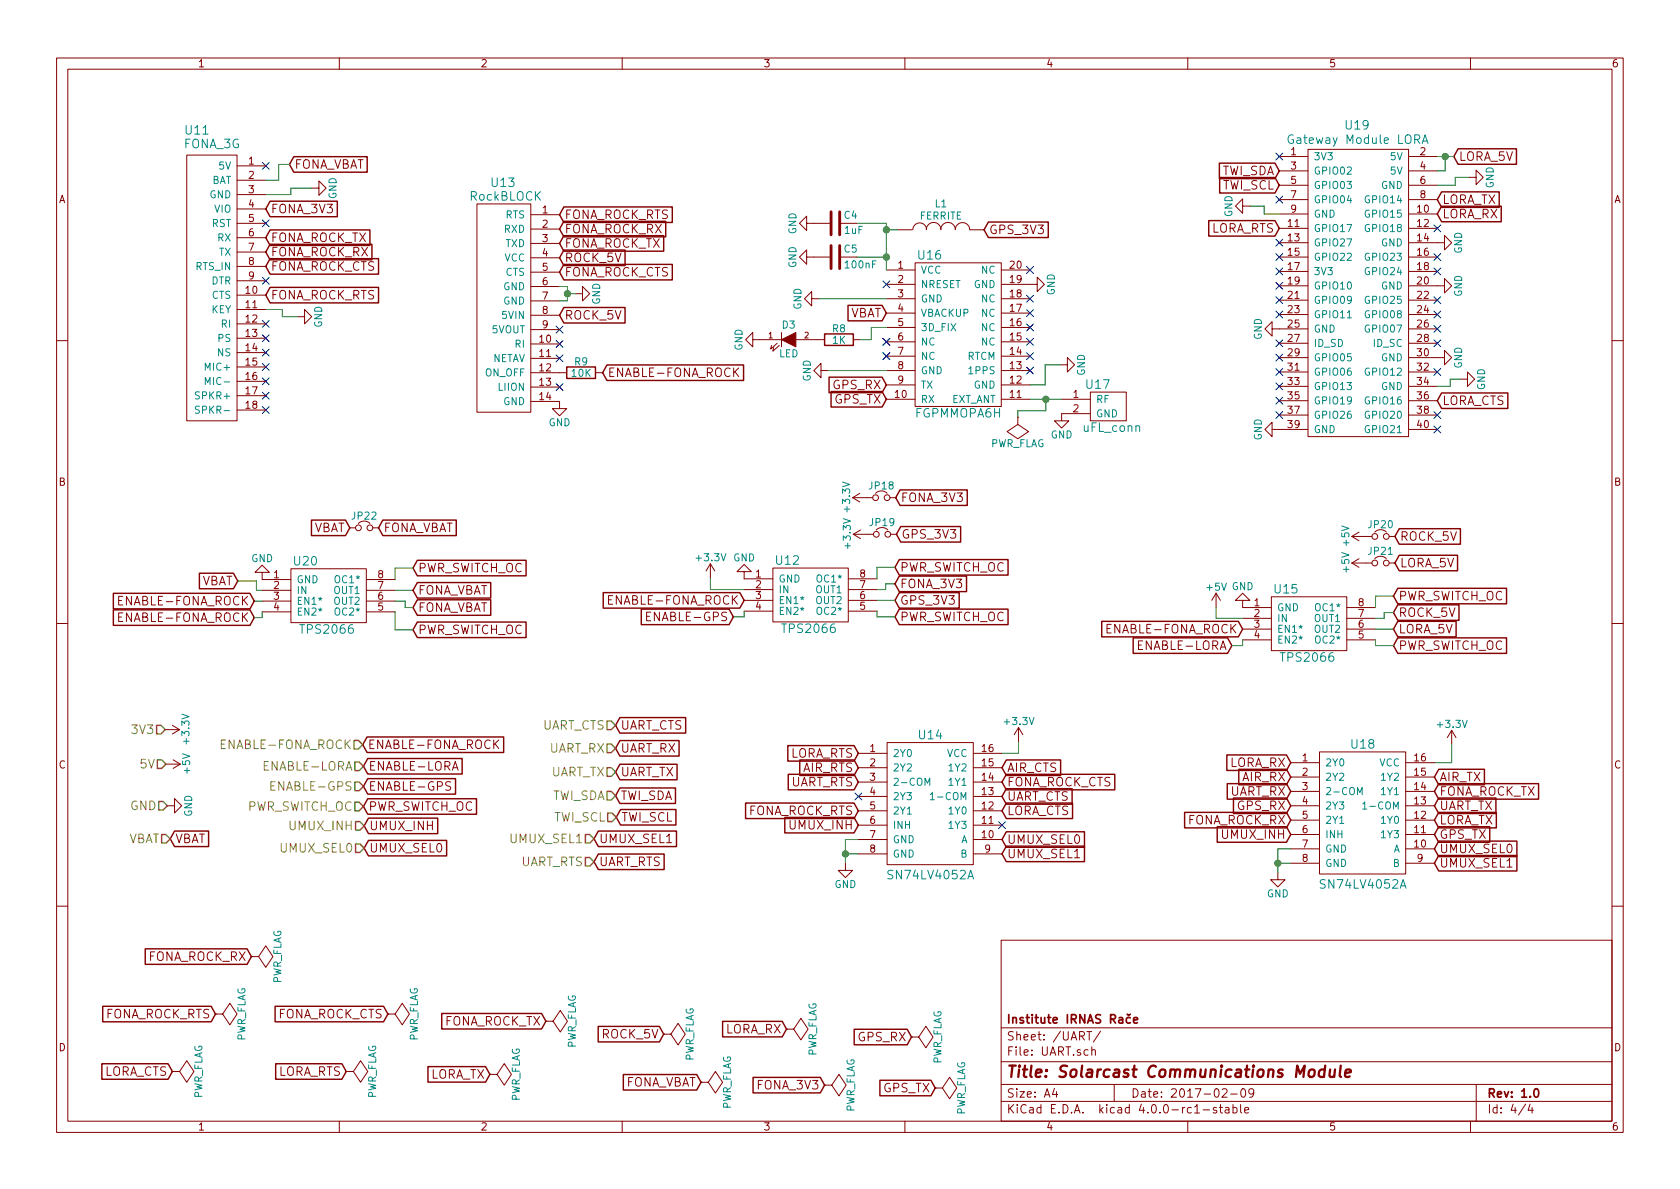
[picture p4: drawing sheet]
EESchema Schematic File Version 2
LIBS:communications-module-rescue
LIBS:power
LIBS:device
LIBS:transistors
LIBS:conn
LIBS:linear
LIBS:regul
LIBS:74xx
LIBS:cmos4000
LIBS:adc-dac
LIBS:memory
LIBS:xilinx
LIBS:microcontrollers
LIBS:dsp
LIBS:microchip
LIBS:analog_switches
LIBS:motorola
LIBS:texas
LIBS:intel
LIBS:audio
LIBS:interface
LIBS:digital-audio
LIBS:philips
LIBS:display
LIBS:cypress
LIBS:siliconi
LIBS:opto
LIBS:atmel
LIBS:contrib
LIBS:valves
LIBS:bme280
LIBS:nrf52832
LIBS:ina219
LIBS:fgpmmopa6h_gps
LIBS:fona_3g
LIBS:lis3dh_breakout
LIBS:sn74lv4052a
LIBS:lxdc2ur33a-122
LIBS:i2c_connector
LIBS:cmsis-dap
LIBS:lxdc55kaaa-205
LIBS:ufl_conn
LIBS:cmsis_dap_breakout
LIBS:rockblock
LIBS:pwr_conn
LIBS:communications-module-cache
LIBS:idc12
LIBS:tps2034
LIBS:tps2064
LIBS:tps79133
LIBS:raspberrypi
EELAYER 25 0
EELAYER END
$Descr A4 11693 8268
encoding utf-8
Sheet 4 4
Title "Solarcast Communications Module"
Date "2017-02-09"
Rev "1.0"
Comp "Institute IRNAS Rače"
Comment1 ""
Comment2 ""
Comment3 ""
Comment4 ""
$EndDescr
NoConn ~ 6170 2370
NoConn ~ 6170 2470
$Comp
L FGPMMOPA6H U16
U 1 1
P 6670 2270
F 0 "U16" H 6470 2770 60  0000 C CNN
F 1 "FGPMMOPA6H" H 6670 1670 60  0000 C CNN
F 2 "FGPMMOPA6H_GPS:FGPMMOPA6H_GPS" H 6670 1570 60  0001 C CNN
F 3 "" H 6370 2320 60  0000 C CNN
	1    6670 2270
	1    0    0    -1  
$EndComp
$Comp
L GND #PWR68
U 1 1
P 2170 1300
F 0 "#PWR68" H 2170 1050 50  0001 C CNN
F 1 "GND" H 2170 1150 50  0000 C CNN
F 2 "" H 2170 1300 60  0000 C CNN
F 3 "" H 2170 1300 60  0000 C CNN
	1    2170 1300
	0    -1   -1   0   
$EndComp
Text GLabel 1850 1745 2    60   Input ~ 0
FONA_ROCK_RX
Text GLabel 1850 1645 2    60   Input ~ 0
FONA_ROCK_TX
NoConn ~ 1850 2545
NoConn ~ 1850 2645
NoConn ~ 1850 2745
NoConn ~ 1850 2845
NoConn ~ 1850 2245
NoConn ~ 7170 1870
NoConn ~ 7170 2070
NoConn ~ 7170 2170
NoConn ~ 7170 2270
NoConn ~ 7170 2370
$Comp
L GND #PWR82
U 1 1
P 7170 1970
F 0 "#PWR82" H 7170 1720 50  0001 C CNN
F 1 "GND" H 7170 1820 50  0000 C CNN
F 2 "" H 7170 1970 60  0000 C CNN
F 3 "" H 7170 1970 60  0000 C CNN
	1    7170 1970
	0    -1   -1   0   
$EndComp
$Comp
L GND #PWR84
U 1 1
P 7390 2870
F 0 "#PWR84" H 7390 2620 50  0001 C CNN
F 1 "GND" H 7390 2720 50  0000 C CNN
F 2 "" H 7390 2870 60  0000 C CNN
F 3 "" H 7390 2870 60  0000 C CNN
	1    7390 2870
	1    0    0    -1  
$EndComp
NoConn ~ 6170 2370
NoConn ~ 6170 2470
$Comp
L GND #PWR77
U 1 1
P 5765 2570
F 0 "#PWR77" H 5765 2320 50  0001 C CNN
F 1 "GND" H 5765 2420 50  0000 C CNN
F 2 "" H 5765 2570 60  0000 C CNN
F 3 "" H 5765 2570 60  0000 C CNN
	1    5765 2570
	0    1    1    0   
$EndComp
Text GLabel 6170 2770 0    60   Input ~ 0
GPS_TX
Text GLabel 6170 2670 0    60   Input ~ 0
GPS_RX
NoConn ~ 7170 2470
NoConn ~ 7170 2570
$Comp
L R R8
U 1 1
P 5840 2355
F 0 "R8" V 5920 2355 50  0000 C CNN
F 1 "1K" V 5840 2355 50  0000 C CNN
F 2 "0603_handsolder:0603_HandSoldering" V 5770 2355 30  0001 C CNN
F 3 "" H 5840 2355 30  0000 C CNN
	1    5840 2355
	0    -1   -1   0   
$EndComp
$Comp
L LED D3
U 1 1
P 5490 2355
F 0 "D3" H 5490 2455 50  0000 C CNN
F 1 "LED" H 5490 2255 50  0000 C CNN
F 2 "0603_handsolder:LED_0603_HandSoldering" H 5490 2355 60  0001 C CNN
F 3 "" H 5490 2355 60  0000 C CNN
	1    5490 2355
	1    0    0    -1  
$EndComp
$Comp
L GND #PWR73
U 1 1
P 5290 2355
F 0 "#PWR73" H 5290 2105 50  0001 C CNN
F 1 "GND" H 5290 2205 50  0000 C CNN
F 2 "" H 5290 2355 60  0000 C CNN
F 3 "" H 5290 2355 60  0000 C CNN
	1    5290 2355
	0    1    1    0   
$EndComp
Text GLabel 6170 2170 0    60   Input ~ 0
VBAT
$Comp
L uFL_conn U17
U 1 1
P 7590 2920
F 0 "U17" H 7640 3170 60  0000 C CNN
F 1 "uFL_conn" H 7740 2870 60  0000 C CNN
F 2 "UFL-R-SMT:U.FL-R-SMT" H 7715 2770 60  0001 C CNN
F 3 "" H 7590 2970 60  0000 C CNN
	1    7590 2920
	1    0    0    -1  
$EndComp
$Comp
L GND #PWR83
U 1 1
P 7380 2530
F 0 "#PWR83" H 7380 2280 50  0001 C CNN
F 1 "GND" H 7380 2380 50  0000 C CNN
F 2 "" H 7380 2530 60  0000 C CNN
F 3 "" H 7380 2530 60  0000 C CNN
	1    7380 2530
	0    -1   -1   0   
$EndComp
$Comp
L INDUCTOR L1
U 1 1
P 6550 1590
F 0 "L1" V 6735 1590 50  0000 C CNN
F 1 "FERRITE" V 6650 1590 50  0000 C CNN
F 2 "0603_handsolder:0603_HandSoldering" H 6550 1590 60  0001 C CNN
F 3 "" H 6550 1590 60  0000 C CNN
	1    6550 1590
	0    -1   -1   0   
$EndComp
$Comp
L C C5
U 1 1
P 5815 1780
F 0 "C5" V 5875 1625 50  0000 L CNN
F 1 "100nF" V 5765 1490 50  0000 L CNN
F 2 "0603_handsolder:0603_HandSoldering" H 5853 1630 30  0001 C CNN
F 3 "" H 5815 1780 60  0000 C CNN
	1    5815 1780
	0    -1   -1   0   
$EndComp
$Comp
L GND #PWR75
U 1 1
P 5665 1780
F 0 "#PWR75" H 5665 1530 50  0001 C CNN
F 1 "GND" H 5665 1630 50  0000 C CNN
F 2 "" H 5665 1780 60  0000 C CNN
F 3 "" H 5665 1780 60  0000 C CNN
	1    5665 1780
	0    1    1    0   
$EndComp
$Comp
L GND #PWR88
U 1 1
P 8895 6065
F 0 "#PWR88" H 8895 5815 50  0001 C CNN
F 1 "GND" H 8895 5915 50  0000 C CNN
F 2 "" H 8895 6065 60  0000 C CNN
F 3 "" H 8895 6065 60  0000 C CNN
	1    8895 6065
	1    0    0    -1  
$EndComp
Text GLabel 8985 5800 0    60   Input ~ 0
UMUX_INH
Text GLabel 9985 5900 2    60   Input ~ 0
UMUX_SEL0
Text GLabel 9985 6000 2    60   Input ~ 0
UMUX_SEL1
Text GLabel 8985 5500 0    60   Input ~ 0
UART_RX
Text GLabel 9985 5600 2    60   Input ~ 0
UART_TX
Text GLabel 8985 5600 0    60   Input ~ 0
GPS_RX
Text GLabel 9985 5800 2    60   Input ~ 0
GPS_TX
Text GLabel 8985 5700 0    60   Input ~ 0
FONA_ROCK_RX
Text GLabel 9985 5500 2    60   Input ~ 0
FONA_ROCK_TX
NoConn ~ 1850 1145
Text GLabel 1655 4035 0    60   Input ~ 0
VBAT
$Comp
L GND #PWR78
U 1 1
P 5885 6000
F 0 "#PWR78" H 5885 5750 50  0001 C CNN
F 1 "GND" H 5885 5850 50  0000 C CNN
F 2 "" H 5885 6000 60  0000 C CNN
F 3 "" H 5885 6000 60  0000 C CNN
	1    5885 6000
	1    0    0    -1  
$EndComp
Text GLabel 6975 5835 2    60   Input ~ 0
UMUX_SEL0
Text GLabel 6975 5935 2    60   Input ~ 0
UMUX_SEL1
Text GLabel 5975 5435 0    60   Input ~ 0
UART_RTS
Text GLabel 6975 5535 2    60   Input ~ 0
UART_CTS
Text GLabel 5975 5735 0    60   Input ~ 0
UMUX_INH
Text GLabel 5975 5635 0    60   Input ~ 0
FONA_ROCK_RTS
Text GLabel 6975 5435 2    60   Input ~ 0
FONA_ROCK_CTS
Text GLabel 1850 2045 2    60   Input ~ 0
FONA_ROCK_RTS
Text GLabel 1850 1845 2    60   Input ~ 0
FONA_ROCK_CTS
$Comp
L GND #PWR69
U 1 1
P 3895 2785
F 0 "#PWR69" H 3895 2535 50  0001 C CNN
F 1 "GND" H 3895 2635 50  0000 C CNN
F 2 "" H 3895 2785 60  0000 C CNN
F 3 "" H 3895 2785 60  0000 C CNN
	1    3895 2785
	1    0    0    -1  
$EndComp
Text GLabel 3895 1685 2    60   Input ~ 0
FONA_ROCK_TX
Text GLabel 3895 1585 2    60   Input ~ 0
FONA_ROCK_RX
Text GLabel 3895 1485 2    60   Input ~ 0
FONA_ROCK_RTS
Text GLabel 3895 1885 2    60   Input ~ 0
FONA_ROCK_CTS
$Comp
L GND #PWR70
U 1 1
P 4005 2035
F 0 "#PWR70" H 4005 1785 50  0001 C CNN
F 1 "GND" H 4005 1885 50  0000 C CNN
F 2 "" H 4005 2035 60  0000 C CNN
F 3 "" H 4005 2035 60  0000 C CNN
	1    4005 2035
	0    -1   -1   0   
$EndComp
Text GLabel 9985 5400 2    60   Input ~ 0
AIR_TX
Text GLabel 6975 5335 2    60   Input ~ 0
AIR_CTS
Text GLabel 5975 5335 0    60   Input ~ 0
AIR_RTS
NoConn ~ 3895 2385
NoConn ~ 3895 2285
NoConn ~ 3895 2685
$Comp
L FONA_3G U11
U 1 1
P 1425 2045
F 0 "U11" H 1370 3190 60  0000 C CNN
F 1 "FONA_3G" H 1475 3095 60  0000 C CNN
F 2 "FONA_3G:FONA_3G_vertical" H 1500 1070 60  0001 C CNN
F 3 "" H 1475 3170 60  0000 C CNN
	1    1425 2045
	1    0    0    -1  
$EndComp
$Comp
L RockBLOCK U13
U 1 1
P 3495 2160
F 0 "U13" H 3500 3055 60  0000 C CNN
F 1 "RockBLOCK" H 3520 2960 60  0000 C CNN
F 2 "RockBlock:RockBlock_vertical" H 3615 1315 60  0001 C CNN
F 3 "" H 3545 3035 60  0000 C CNN
	1    3495 2160
	1    0    0    -1  
$EndComp
$Comp
L GND #PWR74
U 1 1
P 5665 1545
F 0 "#PWR74" H 5665 1295 50  0001 C CNN
F 1 "GND" H 5665 1395 50  0000 C CNN
F 2 "" H 5665 1545 60  0000 C CNN
F 3 "" H 5665 1545 60  0000 C CNN
	1    5665 1545
	0    1    1    0   
$EndComp
$Comp
L C C4
U 1 1
P 5815 1545
F 0 "C4" V 5875 1390 50  0000 L CNN
F 1 "1uF" V 5770 1350 50  0000 L CNN
F 2 "0603_handsolder:0603_HandSoldering" H 5853 1395 30  0001 C CNN
F 3 "" H 5815 1545 60  0000 C CNN
	1    5815 1545
	0    -1   -1   0   
$EndComp
$Comp
L GND #PWR76
U 1 1
P 5700 2070
F 0 "#PWR76" H 5700 1820 50  0001 C CNN
F 1 "GND" H 5700 1920 50  0000 C CNN
F 2 "" H 5700 2070 60  0000 C CNN
F 3 "" H 5700 2070 60  0000 C CNN
	1    5700 2070
	0    1    1    0   
$EndComp
$Comp
L +3.3V #PWR81
U 1 1
P 7090 5155
F 0 "#PWR81" H 7090 5005 50  0001 C CNN
F 1 "+3.3V" H 7090 5295 50  0000 C CNN
F 2 "" H 7090 5155 60  0000 C CNN
F 3 "" H 7090 5155 60  0000 C CNN
	1    7090 5155
	1    0    0    -1  
$EndComp
$Comp
L +3.3V #PWR96
U 1 1
P 10105 5175
F 0 "#PWR96" H 10105 5025 50  0001 C CNN
F 1 "+3.3V" H 10105 5315 50  0000 C CNN
F 2 "" H 10105 5175 60  0000 C CNN
F 3 "" H 10105 5175 60  0000 C CNN
	1    10105 5175
	1    0    0    -1  
$EndComp
Text GLabel 8985 5400 0    60   Input ~ 0
AIR_RX
$Comp
L GND #PWR65
U 1 1
P 1165 5600
F 0 "#PWR65" H 1165 5350 50  0001 C CNN
F 1 "GND" H 1165 5450 50  0000 C CNN
F 2 "" H 1165 5600 60  0000 C CNN
F 3 "" H 1165 5600 60  0000 C CNN
	1    1165 5600
	0    -1   -1   0   
$EndComp
Text GLabel 1185 5830 2    60   Input ~ 0
VBAT
$Comp
L +3.3V #PWR63
U 1 1
P 1150 5070
F 0 "#PWR63" H 1150 4920 50  0001 C CNN
F 1 "+3.3V" H 1150 5210 50  0000 C CNN
F 2 "" H 1150 5070 60  0000 C CNN
F 3 "" H 1150 5070 60  0000 C CNN
	1    1150 5070
	0    1    1    0   
$EndComp
$Comp
L +5V #PWR64
U 1 1
P 1155 5310
F 0 "#PWR64" H 1155 5160 50  0001 C CNN
F 1 "+5V" H 1155 5450 50  0000 C CNN
F 2 "" H 1155 5310 60  0000 C CNN
F 3 "" H 1155 5310 60  0000 C CNN
	1    1155 5310
	0    1    1    0   
$EndComp
Text HLabel 1165 5600 0    60   Input ~ 0
GND
Text HLabel 1185 5830 0    60   Input ~ 0
VBAT
Text HLabel 1150 5070 0    60   Input ~ 0
3V3
Text HLabel 1155 5310 0    60   Input ~ 0
5V
Text GLabel 2535 5740 2    60   Input ~ 0
UMUX_INH
Text GLabel 2535 5895 2    60   Input ~ 0
UMUX_SEL0
Text GLabel 4135 5830 2    60   Input ~ 0
UMUX_SEL1
Text HLabel 2535 5740 0    60   Input ~ 0
UMUX_INH
Text HLabel 2535 5895 0    60   Input ~ 0
UMUX_SEL0
Text HLabel 4135 5830 0    60   Input ~ 0
UMUX_SEL1
Text GLabel 4135 5990 2    60   Input ~ 0
UART_RTS
Text GLabel 4285 5040 2    60   Input ~ 0
UART_CTS
Text GLabel 4285 5200 2    60   Input ~ 0
UART_RX
Text GLabel 4285 5365 2    60   Input ~ 0
UART_TX
Text HLabel 4135 5990 0    60   Input ~ 0
UART_RTS
Text HLabel 4285 5040 0    60   Input ~ 0
UART_CTS
Text HLabel 4285 5200 0    60   Input ~ 0
UART_RX
Text HLabel 4285 5365 0    60   Input ~ 0
UART_TX
$Comp
L RaspberryPi U19
U 1 1
P 9405 2080
F 0 "U19" H 9445 3295 60  0000 C CNN
F 1 "Gateway Module LORA" H 9450 3195 60  0000 C CNN
F 2 "Solarcast_Gateway_Module:Solarcast_Gateway_Module" H 9405 1030 60  0001 C CNN
F 3 "" H 9405 2080 60  0000 C CNN
	1    9405 2080
	1    0    0    -1  
$EndComp
Text GLabel 8905 1180 0    60   Input ~ 0
TWI_SDA
Text GLabel 8905 1280 0    60   Input ~ 0
TWI_SCL
Text GLabel 10005 1480 2    60   Input ~ 0
LORA_RX
Text GLabel 10005 1380 2    60   Input ~ 0
LORA_TX
Text GLabel 10005 2780 2    60   Input ~ 0
LORA_CTS
Text GLabel 8905 1580 0    60   Input ~ 0
LORA_RTS
$Comp
L GND #PWR87
U 1 1
P 8700 1425
F 0 "#PWR87" H 8700 1175 50  0001 C CNN
F 1 "GND" H 8700 1275 50  0000 C CNN
F 2 "" H 8700 1425 60  0000 C CNN
F 3 "" H 8700 1425 60  0000 C CNN
	1    8700 1425
	0    1    1    0   
$EndComp
NoConn ~ 8905 1080
NoConn ~ 8905 1380
$Comp
L GND #PWR93
U 1 1
P 10005 1680
F 0 "#PWR93" H 10005 1430 50  0001 C CNN
F 1 "GND" H 10005 1530 50  0000 C CNN
F 2 "" H 10005 1680 60  0000 C CNN
F 3 "" H 10005 1680 60  0000 C CNN
	1    10005 1680
	0    -1   -1   0   
$EndComp
$Comp
L GND #PWR94
U 1 1
P 10005 1980
F 0 "#PWR94" H 10005 1730 50  0001 C CNN
F 1 "GND" H 10005 1830 50  0000 C CNN
F 2 "" H 10005 1980 60  0000 C CNN
F 3 "" H 10005 1980 60  0000 C CNN
	1    10005 1980
	0    -1   -1   0   
$EndComp
$Comp
L GND #PWR95
U 1 1
P 10005 2480
F 0 "#PWR95" H 10005 2230 50  0001 C CNN
F 1 "GND" H 10005 2330 50  0000 C CNN
F 2 "" H 10005 2480 60  0000 C CNN
F 3 "" H 10005 2480 60  0000 C CNN
	1    10005 2480
	0    -1   -1   0   
$EndComp
$Comp
L GND #PWR97
U 1 1
P 10165 2630
F 0 "#PWR97" H 10165 2380 50  0001 C CNN
F 1 "GND" H 10165 2480 50  0000 C CNN
F 2 "" H 10165 2630 60  0000 C CNN
F 3 "" H 10165 2630 60  0000 C CNN
	1    10165 2630
	0    -1   -1   0   
$EndComp
NoConn ~ 10005 2580
$Comp
L GND #PWR90
U 1 1
P 8905 2980
F 0 "#PWR90" H 8905 2730 50  0001 C CNN
F 1 "GND" H 8905 2830 50  0000 C CNN
F 2 "" H 8905 2980 60  0000 C CNN
F 3 "" H 8905 2980 60  0000 C CNN
	1    8905 2980
	0    1    1    0   
$EndComp
$Comp
L GND #PWR89
U 1 1
P 8905 2280
F 0 "#PWR89" H 8905 2030 50  0001 C CNN
F 1 "GND" H 8905 2130 50  0000 C CNN
F 2 "" H 8905 2280 60  0000 C CNN
F 3 "" H 8905 2280 60  0000 C CNN
	1    8905 2280
	0    1    1    0   
$EndComp
$Comp
L GND #PWR98
U 1 1
P 10225 1225
F 0 "#PWR98" H 10225 975 50  0001 C CNN
F 1 "GND" H 10225 1075 50  0000 C CNN
F 2 "" H 10225 1225 60  0000 C CNN
F 3 "" H 10225 1225 60  0000 C CNN
	1    10225 1225
	0    -1   -1   0   
$EndComp
NoConn ~ 8905 1780
NoConn ~ 8905 1880
NoConn ~ 8905 1980
NoConn ~ 8905 2080
NoConn ~ 8905 1680
NoConn ~ 8905 2180
NoConn ~ 8905 2380
NoConn ~ 8905 2480
NoConn ~ 8905 2580
NoConn ~ 8905 2680
NoConn ~ 8905 2780
NoConn ~ 8905 2880
NoConn ~ 10005 2980
NoConn ~ 10005 2880
NoConn ~ 10005 2380
NoConn ~ 10005 2280
NoConn ~ 10005 2180
NoConn ~ 10005 2080
NoConn ~ 10005 1880
NoConn ~ 10005 1780
NoConn ~ 10005 1580
Text GLabel 5975 5235 0    60   Input ~ 0
LORA_RTS
Text GLabel 9985 5700 2    60   Input ~ 0
LORA_TX
Text GLabel 8985 5300 0    60   Input ~ 0
LORA_RX
Text GLabel 6975 5635 2    60   Input ~ 0
LORA_CTS
Text GLabel 4285 5530 2    60   Input ~ 0
TWI_SDA
Text GLabel 4290 5680 2    60   Input ~ 0
TWI_SCL
Text HLabel 4285 5530 0    60   Input ~ 0
TWI_SDA
Text HLabel 4290 5680 0    60   Input ~ 0
TWI_SCL
NoConn ~ 1850 1545
NoConn ~ 1850 2345
NoConn ~ 1850 2445
NoConn ~ 3895 2485
Text GLabel 1850 1445 2    60   Input ~ 0
FONA_3V3
Text GLabel 3895 2185 2    60   Input ~ 0
ROCK_5V
Text GLabel 6850 1590 2    60   Input ~ 0
GPS_3V3
Text GLabel 10120 1080 2    60   Input ~ 0
LORA_5V
$Comp
L GND #PWR72
U 1 1
P 5180 4020
F 0 "#PWR72" H 5180 3770 50  0001 C CNN
F 1 "GND" H 5180 3870 50  0000 C CNN
F 2 "" H 5180 4020 60  0000 C CNN
F 3 "" H 5180 4020 60  0000 C CNN
	1    5180 4020
	-1   0    0    1   
$EndComp
$Comp
L Jumper_NC_Small JP18
U 1 1
P 6135 3455
F 0 "JP18" H 6135 3535 50  0000 C CNN
F 1 "Jumper_NC_Small" H 6145 3395 50  0001 C CNN
F 2 "Socket_Strips:Socket_Strip_Straight_1x02_Pitch2.54mm" H 6135 3455 60  0001 C CNN
F 3 "" H 6135 3455 60  0000 C CNN
	1    6135 3455
	1    0    0    -1  
$EndComp
$Comp
L TPS2064 U12
U 1 1
P 5630 4145
F 0 "U12" H 5480 4395 60  0000 C CNN
F 1 "TPS2066" H 5630 3920 60  0000 C CNN
F 2 "TPS2064:TPS2064" H 5630 3845 60  0001 C CNN
F 3 "" H 5530 3920 60  0000 C CNN
	1    5630 4145
	1    0    0    -1  
$EndComp
$Comp
L Jumper_NC_Small JP19
U 1 1
P 6140 3710
F 0 "JP19" H 6140 3790 50  0000 C CNN
F 1 "Jumper_NC_Small" H 6150 3650 50  0001 C CNN
F 2 "Socket_Strips:Socket_Strip_Straight_1x02_Pitch2.54mm" H 6140 3710 60  0001 C CNN
F 3 "" H 6140 3710 60  0000 C CNN
	1    6140 3710
	1    0    0    -1  
$EndComp
$Comp
L GND #PWR86
U 1 1
P 8650 4220
F 0 "#PWR86" H 8650 3970 50  0001 C CNN
F 1 "GND" H 8650 4070 50  0000 C CNN
F 2 "" H 8650 4220 60  0000 C CNN
F 3 "" H 8650 4220 60  0000 C CNN
	1    8650 4220
	-1   0    0    1   
$EndComp
$Comp
L Jumper_NC_Small JP20
U 1 1
P 9610 3725
F 0 "JP20" H 9610 3805 50  0000 C CNN
F 1 "Jumper_NC_Small" H 9620 3665 50  0001 C CNN
F 2 "Socket_Strips:Socket_Strip_Straight_1x02_Pitch2.54mm" H 9610 3725 60  0001 C CNN
F 3 "" H 9610 3725 60  0000 C CNN
	1    9610 3725
	1    0    0    -1  
$EndComp
$Comp
L +5V #PWR91
U 1 1
P 9510 3725
F 0 "#PWR91" H 9510 3575 50  0001 C CNN
F 1 "+5V" H 9510 3865 50  0000 C CNN
F 2 "" H 9510 3725 60  0000 C CNN
F 3 "" H 9510 3725 60  0000 C CNN
	1    9510 3725
	0    -1   -1   0   
$EndComp
$Comp
L +5V #PWR85
U 1 1
P 8465 4220
F 0 "#PWR85" H 8465 4070 50  0001 C CNN
F 1 "+5V" H 8465 4360 50  0000 C CNN
F 2 "" H 8465 4220 60  0000 C CNN
F 3 "" H 8465 4220 60  0000 C CNN
	1    8465 4220
	1    0    0    -1  
$EndComp
Text GLabel 8650 4370 0    60   Input ~ 0
ENABLE-FONA_ROCK
Text GLabel 8575 4485 0    60   Input ~ 0
ENABLE-LORA
Text GLabel 9700 4485 2    60   Input ~ 0
PWR_SWITCH_OC
Text GLabel 9700 4140 2    60   Input ~ 0
PWR_SWITCH_OC
$Comp
L Jumper_NC_Small JP21
U 1 1
P 9610 3910
F 0 "JP21" H 9610 3990 50  0000 C CNN
F 1 "Jumper_NC_Small" H 9620 3850 50  0001 C CNN
F 2 "Socket_Strips:Socket_Strip_Straight_1x02_Pitch2.54mm" H 9610 3910 60  0001 C CNN
F 3 "" H 9610 3910 60  0000 C CNN
	1    9610 3910
	1    0    0    -1  
$EndComp
$Comp
L +5V #PWR92
U 1 1
P 9510 3910
F 0 "#PWR92" H 9510 3760 50  0001 C CNN
F 1 "+5V" H 9510 4050 50  0000 C CNN
F 2 "" H 9510 3910 60  0000 C CNN
F 3 "" H 9510 3910 60  0000 C CNN
	1    9510 3910
	0    -1   -1   0   
$EndComp
Text GLabel 6230 4170 2    60   Input ~ 0
GPS_3V3
$Comp
L +3.3V #PWR71
U 1 1
P 4945 4015
F 0 "#PWR71" H 4945 3865 50  0001 C CNN
F 1 "+3.3V" H 4945 4155 50  0000 C CNN
F 2 "" H 4945 4015 60  0000 C CNN
F 3 "" H 4945 4015 60  0000 C CNN
	1    4945 4015
	1    0    0    -1  
$EndComp
Text GLabel 5105 4285 0    60   Input ~ 0
ENABLE-GPS
Text GLabel 6230 4285 2    60   Input ~ 0
PWR_SWITCH_OC
Text GLabel 6230 3940 2    60   Input ~ 0
PWR_SWITCH_OC
$Comp
L +3.3V #PWR80
U 1 1
P 6040 3710
F 0 "#PWR80" H 6040 3560 50  0001 C CNN
F 1 "+3.3V" H 6040 3850 50  0000 C CNN
F 2 "" H 6040 3710 60  0000 C CNN
F 3 "" H 6040 3710 60  0000 C CNN
	1    6040 3710
	0    -1   -1   0   
$EndComp
Text GLabel 6235 3455 2    60   Input ~ 0
FONA_3V3
Text GLabel 6240 3710 2    60   Input ~ 0
GPS_3V3
Text GLabel 9700 4255 2    60   Input ~ 0
ROCK_5V
Text GLabel 9710 3725 2    60   Input ~ 0
ROCK_5V
Text GLabel 9710 3910 2    60   Input ~ 0
LORA_5V
Text GLabel 9700 4370 2    60   Input ~ 0
LORA_5V
$Comp
L TPS2064 U15
U 1 1
P 9100 4345
F 0 "U15" H 8950 4595 60  0000 C CNN
F 1 "TPS2066" H 9100 4120 60  0000 C CNN
F 2 "TPS2064:TPS2064" H 9100 4045 60  0001 C CNN
F 3 "" H 9000 4120 60  0000 C CNN
	1    9100 4345
	1    0    0    -1  
$EndComp
NoConn ~ 6170 1970
Text GLabel 2530 5605 2    60   Input ~ 0
PWR_SWITCH_OC
Text HLabel 2530 5605 0    60   Input ~ 0
PWR_SWITCH_OC
Text GLabel 2530 5465 2    60   Input ~ 0
ENABLE-GPS
Text HLabel 2530 5465 0    60   Input ~ 0
ENABLE-GPS
Text GLabel 2525 5175 2    60   Input ~ 0
ENABLE-FONA_ROCK
Text GLabel 2530 5325 2    60   Input ~ 0
ENABLE-LORA
Text HLabel 2530 5325 0    60   Input ~ 0
ENABLE-LORA
Text HLabel 2525 5175 0    60   Input ~ 0
ENABLE-FONA_ROCK
$Comp
L GND #PWR67
U 1 1
P 2070 2195
F 0 "#PWR67" H 2070 1945 50  0001 C CNN
F 1 "GND" H 2070 2045 50  0000 C CNN
F 2 "" H 2070 2195 60  0000 C CNN
F 3 "" H 2070 2195 60  0000 C CNN
	1    2070 2195
	0    -1   -1   0   
$EndComp
Text GLabel 3895 1785 2    60   Input ~ 0
ROCK_5V
$Comp
L +3.3V #PWR79
U 1 1
P 6035 3455
F 0 "#PWR79" H 6035 3305 50  0001 C CNN
F 1 "+3.3V" H 6035 3595 50  0000 C CNN
F 2 "" H 6035 3455 60  0000 C CNN
F 3 "" H 6035 3455 60  0000 C CNN
	1    6035 3455
	0    -1   -1   0   
$EndComp
Wire Wire Line
	6170 2570 5765 2570
Wire Wire Line
	6170 2070 5700 2070
Wire Wire Line
	6170 2270 6065 2270
Wire Wire Line
	6065 2270 6065 2355
Wire Wire Line
	6065 2355 5990 2355
Wire Wire Line
	7170 2670 7275 2670
Wire Wire Line
	7275 2670 7275 2530
Wire Wire Line
	7275 2530 7380 2530
Wire Wire Line
	6170 1545 6170 1870
Wire Wire Line
	5965 1780 6170 1780
Connection ~ 6170 1780
Wire Wire Line
	5965 1545 6170 1545
Wire Wire Line
	6250 1590 6170 1590
Connection ~ 6170 1590
Wire Wire Line
	8985 5900 8895 5900
Wire Wire Line
	8895 5900 8895 6065
Wire Wire Line
	8895 6000 8985 6000
Connection ~ 8895 6000
Wire Wire Line
	5975 5835 5885 5835
Wire Wire Line
	5885 5835 5885 6000
Wire Wire Line
	5885 5935 5975 5935
Connection ~ 5885 5935
Wire Wire Line
	3950 2085 3895 2085
Wire Wire Line
	3950 1985 3950 2085
Wire Wire Line
	3950 1985 3895 1985
Wire Wire Line
	4005 2035 3950 2035
Connection ~ 3950 2035
Wire Wire Line
	6975 5235 7090 5235
Wire Wire Line
	7090 5235 7090 5155
Wire Wire Line
	9985 5300 10105 5300
Wire Wire Line
	10105 5300 10105 5175
Wire Wire Line
	10005 1080 10120 1080
Wire Wire Line
	10060 1080 10060 1180
Wire Wire Line
	10060 1180 10005 1180
Wire Wire Line
	8905 1480 8800 1480
Wire Wire Line
	8800 1480 8800 1425
Wire Wire Line
	8800 1425 8700 1425
Wire Wire Line
	10005 2680 10095 2680
Wire Wire Line
	10095 2680 10095 2630
Wire Wire Line
	10095 2630 10165 2630
Connection ~ 10060 1080
Wire Wire Line
	10005 1280 10130 1280
Wire Wire Line
	10130 1280 10130 1225
Wire Wire Line
	10130 1225 10225 1225
Wire Wire Line
	4945 4095 5180 4095
Wire Wire Line
	6105 4020 6105 3940
Wire Wire Line
	6105 3940 6230 3940
Wire Wire Line
	6105 4245 6105 4285
Wire Wire Line
	6105 4285 6230 4285
Wire Wire Line
	8650 4295 8465 4295
Wire Wire Line
	8465 4295 8465 4220
Wire Wire Line
	8575 4485 8650 4485
Wire Wire Line
	8650 4485 8650 4445
Wire Wire Line
	9575 4295 9635 4295
Wire Wire Line
	9635 4295 9635 4255
Wire Wire Line
	9635 4255 9700 4255
Wire Wire Line
	9575 4370 9700 4370
Wire Wire Line
	9575 4220 9575 4140
Wire Wire Line
	9575 4140 9700 4140
Wire Wire Line
	9575 4445 9575 4485
Wire Wire Line
	9575 4485 9700 4485
Wire Wire Line
	4945 4015 4945 4095
Wire Wire Line
	1850 2145 1965 2145
Wire Wire Line
	1965 2145 1965 2195
Wire Wire Line
	1965 2195 2070 2195
Wire Wire Line
	6105 4170 6230 4170
Wire Wire Line
	6105 4095 6165 4095
Wire Wire Line
	6165 4095 6165 4055
Wire Wire Line
	6165 4055 6230 4055
Text GLabel 6230 4055 2    60   Input ~ 0
FONA_3V3
Wire Wire Line
	5105 4285 5180 4285
Wire Wire Line
	5180 4285 5180 4245
Text GLabel 5180 4170 0    60   Input ~ 0
ENABLE-FONA_ROCK
$Comp
L GND #PWR66
U 1 1
P 1825 4025
F 0 "#PWR66" H 1825 3775 50  0001 C CNN
F 1 "GND" H 1825 3875 50  0000 C CNN
F 2 "" H 1825 4025 60  0000 C CNN
F 3 "" H 1825 4025 60  0000 C CNN
	1    1825 4025
	-1   0    0    1   
$EndComp
$Comp
L Jumper_NC_Small JP22
U 1 1
P 2535 3665
F 0 "JP22" H 2535 3745 50  0000 C CNN
F 1 "Jumper_NC_Small" H 2545 3605 50  0001 C CNN
F 2 "Socket_Strips:Socket_Strip_Straight_1x02_Pitch2.54mm" H 2535 3665 60  0001 C CNN
F 3 "" H 2535 3665 60  0000 C CNN
	1    2535 3665
	1    0    0    -1  
$EndComp
$Comp
L TPS2064 U20
U 1 1
P 2275 4150
F 0 "U20" H 2125 4400 60  0000 C CNN
F 1 "TPS2066" H 2275 3925 60  0000 C CNN
F 2 "TPS2064:TPS2064" H 2275 3850 60  0001 C CNN
F 3 "" H 2175 3925 60  0000 C CNN
	1    2275 4150
	1    0    0    -1  
$EndComp
Text GLabel 2875 4375 2    60   Input ~ 0
PWR_SWITCH_OC
Text GLabel 2875 3945 2    60   Input ~ 0
PWR_SWITCH_OC
Text GLabel 2635 3665 2    60   Input ~ 0
FONA_VBAT
Wire Wire Line
	2750 4025 2750 3945
Wire Wire Line
	2750 3945 2875 3945
Text GLabel 1770 4175 0    60   Input ~ 0
ENABLE-FONA_ROCK
Text GLabel 2015 1135 2    60   Input ~ 0
FONA_VBAT
Wire Wire Line
	1850 1345 2025 1345
Wire Wire Line
	2025 1345 2025 1300
Wire Wire Line
	2025 1300 2170 1300
Wire Wire Line
	2015 1135 1940 1135
Wire Wire Line
	1940 1135 1940 1245
Wire Wire Line
	1940 1245 1850 1245
Wire Wire Line
	1770 4175 1825 4175
Wire Wire Line
	1655 4035 1785 4035
Wire Wire Line
	1785 4035 1785 4100
Wire Wire Line
	1785 4100 1825 4100
Text GLabel 2435 3665 0    60   Input ~ 0
VBAT
Wire Wire Line
	2750 4100 2875 4100
Text GLabel 2875 4100 2    60   Input ~ 0
FONA_VBAT
$Comp
L R R9
U 1 1
P 4045 2585
F 0 "R9" V 4125 2585 50  0000 C CNN
F 1 "10K" V 4045 2585 50  0000 C CNN
F 2 "0603_handsolder:0603_HandSoldering" V 3975 2585 30  0001 C CNN
F 3 "" H 4045 2585 30  0000 C CNN
	1    4045 2585
	0    -1   -1   0   
$EndComp
Text GLabel 4195 2585 2    60   Input ~ 0
ENABLE-FONA_ROCK
NoConn ~ 1850 1945
Text GLabel 4880 7525 0    60   Input ~ 0
FONA_VBAT
Text GLabel 5740 7545 0    60   Input ~ 0
FONA_3V3
$Comp
L PWR_FLAG #FLG33
U 1 1
P 4880 7525
F 0 "#FLG33" H 4880 7620 50  0001 C CNN
F 1 "PWR_FLAG" H 4880 7705 50  0000 C CNN
F 2 "" H 4880 7525 60  0000 C CNN
F 3 "" H 4880 7525 60  0000 C CNN
	1    4880 7525
	0    1    1    0   
$EndComp
$Comp
L PWR_FLAG #FLG35
U 1 1
P 5740 7545
F 0 "#FLG35" H 5740 7640 50  0001 C CNN
F 1 "PWR_FLAG" H 5740 7725 50  0000 C CNN
F 2 "" H 5740 7545 60  0000 C CNN
F 3 "" H 5740 7545 60  0000 C CNN
	1    5740 7545
	0    1    1    0   
$EndComp
Text GLabel 4620 7190 0    60   Input ~ 0
ROCK_5V
$Comp
L PWR_FLAG #FLG32
U 1 1
P 4620 7190
F 0 "#FLG32" H 4620 7285 50  0001 C CNN
F 1 "PWR_FLAG" H 4620 7370 50  0000 C CNN
F 2 "" H 4620 7190 60  0000 C CNN
F 3 "" H 4620 7190 60  0000 C CNN
	1    4620 7190
	0    1    1    0   
$EndComp
Text GLabel 6345 7210 0    60   Input ~ 0
GPS_RX
Text GLabel 6510 7565 0    60   Input ~ 0
GPS_TX
Text GLabel 3410 7470 0    60   Input ~ 0
LORA_TX
Text GLabel 5475 7155 0    60   Input ~ 0
LORA_RX
Text GLabel 2410 7450 0    60   Input ~ 0
LORA_RTS
Text GLabel 1200 7450 0    60   Input ~ 0
LORA_CTS
$Comp
L PWR_FLAG #FLG37
U 1 1
P 6510 7565
F 0 "#FLG37" H 6510 7660 50  0001 C CNN
F 1 "PWR_FLAG" H 6510 7745 50  0000 C CNN
F 2 "" H 6510 7565 60  0000 C CNN
F 3 "" H 6510 7565 60  0000 C CNN
	1    6510 7565
	0    1    1    0   
$EndComp
$Comp
L PWR_FLAG #FLG36
U 1 1
P 6345 7210
F 0 "#FLG36" H 6345 7305 50  0001 C CNN
F 1 "PWR_FLAG" H 6345 7390 50  0000 C CNN
F 2 "" H 6345 7210 60  0000 C CNN
F 3 "" H 6345 7210 60  0000 C CNN
	1    6345 7210
	0    1    1    0   
$EndComp
$Comp
L PWR_FLAG #FLG34
U 1 1
P 5475 7155
F 0 "#FLG34" H 5475 7250 50  0001 C CNN
F 1 "PWR_FLAG" H 5475 7335 50  0000 C CNN
F 2 "" H 5475 7155 60  0000 C CNN
F 3 "" H 5475 7155 60  0000 C CNN
	1    5475 7155
	0    1    1    0   
$EndComp
$Comp
L PWR_FLAG #FLG30
U 1 1
P 3410 7470
F 0 "#FLG30" H 3410 7565 50  0001 C CNN
F 1 "PWR_FLAG" H 3410 7650 50  0000 C CNN
F 2 "" H 3410 7470 60  0000 C CNN
F 3 "" H 3410 7470 60  0000 C CNN
	1    3410 7470
	0    1    1    0   
$EndComp
$Comp
L PWR_FLAG #FLG28
U 1 1
P 2410 7450
F 0 "#FLG28" H 2410 7545 50  0001 C CNN
F 1 "PWR_FLAG" H 2410 7630 50  0000 C CNN
F 2 "" H 2410 7450 60  0000 C CNN
F 3 "" H 2410 7450 60  0000 C CNN
	1    2410 7450
	0    1    1    0   
$EndComp
$Comp
L PWR_FLAG #FLG25
U 1 1
P 1200 7450
F 0 "#FLG25" H 1200 7545 50  0001 C CNN
F 1 "PWR_FLAG" H 1200 7630 50  0000 C CNN
F 2 "" H 1200 7450 60  0000 C CNN
F 3 "" H 1200 7450 60  0000 C CNN
	1    1200 7450
	0    1    1    0   
$EndComp
Wire Wire Line
	7170 2770 7390 2770
$Comp
L PWR_FLAG #FLG38
U 1 1
P 7085 2895
F 0 "#FLG38" H 7085 2990 50  0001 C CNN
F 1 "PWR_FLAG" H 7085 3075 50  0000 C CNN
F 2 "" H 7085 2895 60  0000 C CNN
F 3 "" H 7085 2895 60  0000 C CNN
	1    7085 2895
	-1   0    0    1   
$EndComp
Wire Wire Line
	7085 2895 7085 2850
Wire Wire Line
	7085 2850 7280 2850
Wire Wire Line
	7280 2850 7280 2770
Connection ~ 7280 2770
$Comp
L SN74LV4052A U14
U 1 1
P 6475 5585
F 0 "U14" H 6475 6060 60  0000 C CNN
F 1 "SN74LV4052A" H 6475 5085 60  0000 C CNN
F 2 "SN74LV4052A:SN74LV4052A" H 6475 5085 60  0001 C CNN
F 3 "" H 6475 5760 60  0000 C CNN
	1    6475 5585
	1    0    0    -1  
$EndComp
$Comp
L SN74LV4052A U18
U 1 1
P 9485 5650
F 0 "U18" H 9485 6125 60  0000 C CNN
F 1 "SN74LV4052A" H 9485 5150 60  0000 C CNN
F 2 "SN74LV4052A:SN74LV4052A" H 9485 5150 60  0001 C CNN
F 3 "" H 9485 5825 60  0000 C CNN
	1    9485 5650
	1    0    0    -1  
$EndComp
NoConn ~ 5975 5535
NoConn ~ 6975 5735
Text GLabel 1770 4290 0    60   Input ~ 0
ENABLE-FONA_ROCK
Wire Wire Line
	1770 4290 1825 4290
Wire Wire Line
	1825 4290 1825 4250
Text GLabel 2875 4220 2    60   Input ~ 0
FONA_VBAT
Wire Wire Line
	2750 4175 2820 4175
Wire Wire Line
	2820 4175 2820 4220
Wire Wire Line
	2820 4220 2875 4220
Wire Wire Line
	2750 4250 2750 4375
Wire Wire Line
	2750 4375 2875 4375
Text GLabel 1500 7050 0    60   Input ~ 0
FONA_ROCK_RTS
$Comp
L PWR_FLAG #FLG26
U 1 1
P 1500 7050
F 0 "#FLG26" H 1500 7145 50  0001 C CNN
F 1 "PWR_FLAG" H 1500 7230 50  0000 C CNN
F 2 "" H 1500 7050 60  0000 C CNN
F 3 "" H 1500 7050 60  0000 C CNN
	1    1500 7050
	0    1    1    0   
$EndComp
Text GLabel 2700 7050 0    60   Input ~ 0
FONA_ROCK_CTS
$Comp
L PWR_FLAG #FLG29
U 1 1
P 2700 7050
F 0 "#FLG29" H 2700 7145 50  0001 C CNN
F 1 "PWR_FLAG" H 2700 7230 50  0000 C CNN
F 2 "" H 2700 7050 60  0000 C CNN
F 3 "" H 2700 7050 60  0000 C CNN
	1    2700 7050
	0    1    1    0   
$EndComp
Text GLabel 3800 7100 0    60   Input ~ 0
FONA_ROCK_TX
$Comp
L PWR_FLAG #FLG31
U 1 1
P 3800 7100
F 0 "#FLG31" H 3800 7195 50  0001 C CNN
F 1 "PWR_FLAG" H 3800 7280 50  0000 C CNN
F 2 "" H 3800 7100 60  0000 C CNN
F 3 "" H 3800 7100 60  0000 C CNN
	1    3800 7100
	0    1    1    0   
$EndComp
Text GLabel 1750 6650 0    60   Input ~ 0
FONA_ROCK_RX
$Comp
L PWR_FLAG #FLG27
U 1 1
P 1750 6650
F 0 "#FLG27" H 1750 6745 50  0001 C CNN
F 1 "PWR_FLAG" H 1750 6830 50  0000 C CNN
F 2 "" H 1750 6650 60  0000 C CNN
F 3 "" H 1750 6650 60  0000 C CNN
	1    1750 6650
	0    1    1    0   
$EndComp
$EndSCHEMATC
